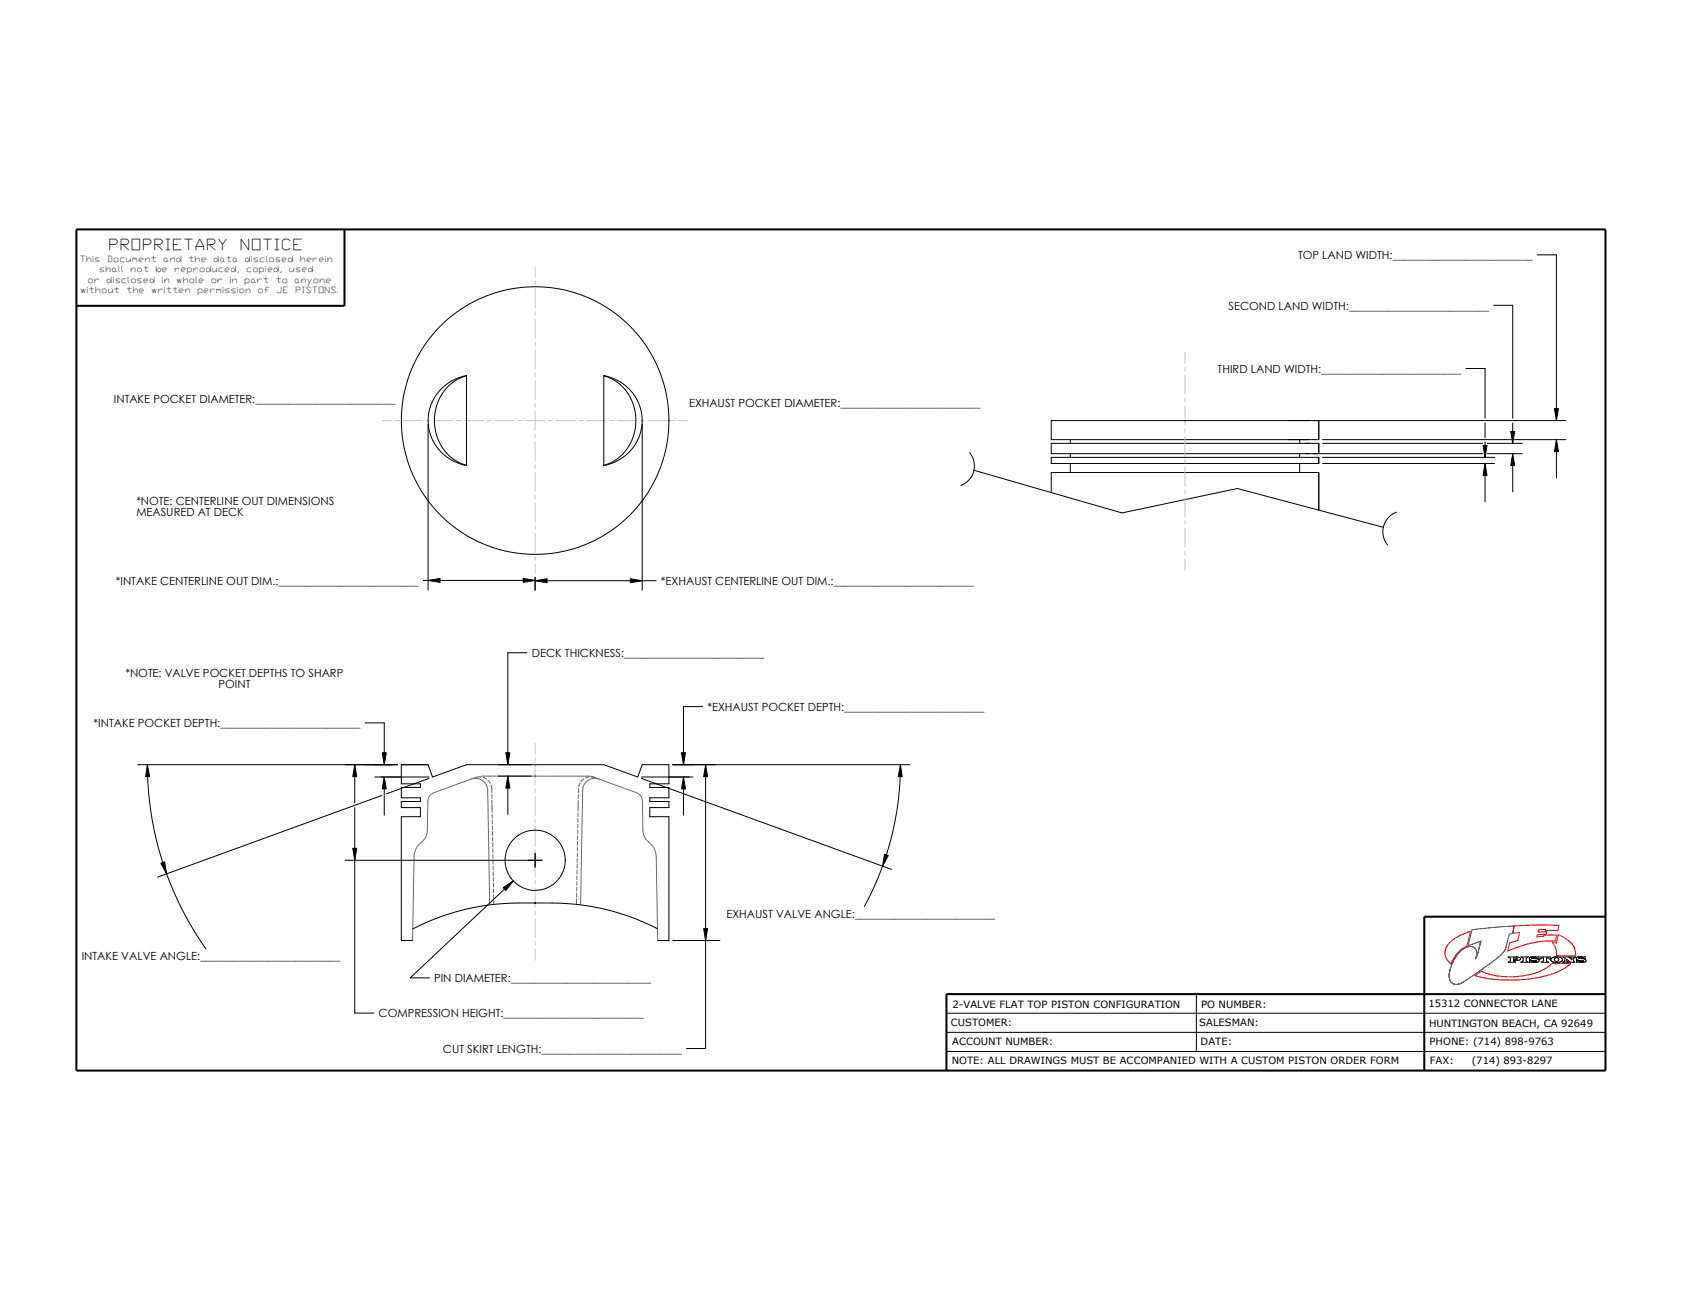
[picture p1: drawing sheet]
<svg xmlns="http://www.w3.org/2000/svg" width="559mm" height="432mm" viewBox="0 0 559 432" stroke-linecap="round" stroke-linejoin="round" font-family="sans-serif">
<g fill="none" stroke="#c4c4c4" stroke-width=".33">
<path d="M177.8 88.9v3.2M177.8 93.3v1.3M177.8 95.9v6.3M177.8 103.5v1.3M177.8 106v6.4M177.8 113.7v1.2M177.8 116.2v6.4M393.7 116.9v3.9M127 139.7h3.2M131.4 139.7h1.3M134 139.7h6.3M141.6 139.7h1.3"/>
<path d="M144.1 139.7h6.4M151.7 139.7h1.3M154.3 139.7h6.3M161.9 139.7h1.3M164.4 139.7h6.4M172.1 139.7h1.2M174.6 139.7h6.4M177.8 123.8v1.3M177.8 126.4v6.3M177.8 134v1.3M177.8 136.5v6.4M182.2 139.7h1.3"/>
<path d="M184.8 139.7h6.3M192.4 139.7h1.3M194.9 139.7h6.4M202.5 139.7h1.3M205.1 139.7h6.3M212.7 139.7h1.3M215.2 139.7h6.4M222.9 139.7h1.2M225.4 139.7h3.2M393.7 122.1v1.2M393.7 124.6v6.4M393.7 132.2v1.3"/>
<path d="M393.7 134.8v6.3M177.8 144.1v1.3M177.8 146.7v6.3M177.8 154.3v1.3M177.8 156.8v6.4M393.7 142.4v1.3M393.7 144.9v6.4M393.7 152.5v1.3M393.7 155.1v6.3M177.8 164.5v1.2M177.8 167v6.4M177.8 174.6v1.3"/>
<path d="M177.8 177.2v6.3M393.7 162.7v1.3M393.7 165.2v6.4M393.7 172.9v1.2M393.7 175.4v6.4M177.8 184.8v1.3M177.8 187.3v3.2M393.7 183v1.3M393.7 185.6v3.8M177.8 246.9v3.6M177.8 251.8v1.2M177.8 254.3v6.4"/>
<path d="M177.8 261.9v1.3M177.8 264.5v6.3M177.8 272.1v1.3M177.8 274.6v6.4M177.8 282.3v1.2M177.8 284.8v6.3M177.8 292.4v1.3M177.8 295v6.3M177.8 302.6v1.2M177.8 305.1v6.4M177.8 312.7v1.3M177.8 315.3v3.6"/>
</g>
<g fill="none" stroke="#000" stroke-width=".33">
<path d="M510.7 84.6h6.4v55.1M496.2 101.4h6.4v37.5M146.8 129a15.9 15.9 0 0 1 8.2-4.3v29.9a15.1 15.1 0 0 1-12-10.3 15.1 15.1 0 0 1 3.8-15.3zM155 124.8a15.5 15.5 0 0 0-9.7 20.4 14.3 14.3 0 0 0 9.7 9.3M200.6 124.8a15.5 15.5 0 0 1 9.7 20.4 14.3 14.3 0 0 1-9.7 9.3M200.6 124.7a15.1 15.1 0 0 1 12.7 15 15.1 15.1 0 0 1-12.7 14.9zM393.6 139.6l.2 .2M393.7 139.6v.2M393.8 139.6l-.2 .2M438.1 139.7v6.3h-88.9v-6.3h171.1M487 122.4h6.4v16.5M516.4 135.7h1.4l-.7 4z"/>
<path d="M142.2 141v55M213.4 141v55.1M322.1 150.3a6.9 6.9 0 0 1-2.8 10.9M323.6 156.2l49.1 14.2 38.4-8.1 48.5 12.9M349.2 151.9h88.9v2h-88.9zM355.6 146v1.3M355.6 150.7v1.2M355.6 153.9v3.1M431.8 146v1.3M431.8 150.7v1.2M431.8 153.9v3.1M438.1 150.7v-3.4h-88.9v3.4h143.4"/>
<path d="M439.4 151.9h57.1M439.4 153.9h57.1M439.4 147.3h53.2M439.4 146h80.9M492.7 148h1.3l-.6 3.9zM493.4 153.9l.6 4h-1.3zM493.4 140.5v4.8M493.4 146.8v5.1M493.4 153.9v12.7M494.1 150.7h11.6M494.1 147.3h11.6M501.9 143.3h1.3l-.6 4z"/>
<path d="M502.6 150.7l.6 3.9h-1.3zM502.6 140.5v4.8M502.6 146.8v.5M502.6 150.7v12.7M517.1 146l.7 4h-1.4zM517.1 146v12.7M349.2 163.6v-6.6h88.9v12.4M463.9 170.1a6.9 6.9 0 0 0-2.9 10.9M140.7 192.8h37.1M142.2 192.8l4-.7v1.3zM173.8 192.1l4 .7-4 .6zM177.8 192.9l4-.7v1.4z"/>
<path d="M177.8 191.8v4.3M177.8 192.9h40.2M209.4 192.2l4 .7-4 .7zM175.1 216.8h-6.4v37.2M233.4 234.7h-6.3v19.3M45.8 254h86.3M49 254l.7 3.9-1.3 .1zM49 254a106.1 106.1 0 0 0 19.4 61.2M117.9 254l.6 4h-1.3zM117.9 254v12.7M121.3 240.1h6.4v13.9M124.5 258.1h18"/>
<path d="M127 250h1.3l-.6 4zM127.7 258.1l.6 3.9h-1.3zM127.7 258.1v12.7M142.5 258.5l-14.1 5.2M165.5 257.8h11M168 250h1.4l-.7 4zM168.7 257.8l.7 4h-1.4zM168.7 257.8v12.7M213 258.5l83.2 30.3M213.1 258.1h17.1M223.5 254h78.8M226.4 250h1.3l-.6 4z"/>
<path d="M227.1 258.1l.6 3.9h-1.3zM227.1 258.1v12.7M234.4 254l.7 4h-1.3zM234.4 254v94.3h-6.3M299.1 254l.6 4-1.3-.1zM299.1 254a98.8 98.8 0 0 1-12 47.1M117.9 268.3v68.2h6.3M126.9 264.2l-74.5 27.1M53.4 286.7l1.3-.4 .7 3.9zM114.7 285.8h65.4M117.2 281.8h1.3l-.6 4zM167.2 294.8l3.3-2.2-2.4 3.2z"/>
<path d="M170.5 292.6l-34.2 32.2h6.3M177.8 283.5v4.5M177.8 299.9l-.1 .1M293.9 283.7l1.2 .5-1.9 3.5zM137.1 312.4h-3.8v-41.1h6.4v-3.1h-6.4v-2h6.4v-1.2h-6.4v-3.4h6.4v-1.2h-6.4v-6.4h8.9l1.5 4.1 11.3-4.1h45.6l11.3 4.1 1.5-4.1h8.8v6.4h-6.3v1.2h6.3v3.4h-6.3v1.2h6.3v2h-6.3v3.1h6.3v41.1h-3.7M177.8 300h.1M218.4 308.5a76.5 76.5 0 0 0-35-8.6 147.1 147.1 0 0 0-18.9 .5 77.1 77.1 0 0 0-27.4 8.1M223.5 312.4h15.7M233.8 308.4h1.3l-.7 4zM501.1 317.8l3.2 .1 .6 .2 .3 .4-.6 .5h-1.8l.8 .6h-2.6l.8-.4v-.9zM502.8 318.2h1l.3 .2-.3 .3h-1zM505.3 317.8h2.5l-.8 .5v.9l.7 .4h-2.5l.8-.4v-.9z"/>
<path d="M508.8 318.2v.1M508.8 318.2l1-.1 1.2 .4v-.7l-.5 .1a1.85 1.85 0 0 0-2.4 .5 3 3 0 0 0 2.4 .8M508.8 318.2h.1M508.8 318.3h.1M508.9 318.3l2 .2 .5 .6a2.29 2.29 0 0 1-2.7 .4l-.6 .2 .1-.9 .8 .5h1.5M510.5 319.2v.1M511.6 317.8h3.4l.1 .9-.8-.5h-.5v1l.7 .4h-2.5l.8-.4v-1h-.5l-.8 .5zM515.5 318.2l1.3-.4a1.71 1.71 0 0 1 2.2 1.2 2.81 2.81 0 0 1-3.8-.1zM519.2 317.8h1.8l1.2 1v-.5l-.7-.5h2.1l-.8 .5v.9l.4 .4h-1.5l-1.2-1v.6l.7 .4h-2l.7-.4v-.9zM523.7 318.1l.8-.3h2.1v.7l-.6-.3a1.23 1.23 0 0 0-1.6 .1h.2a2.91 2.91 0 0 1 2.4 .8 2.32 2.32 0 0 1-2.7 .4l-.6 .2 .1-.9 1.1 .5 1.2-.1-.3-.1a2.1 2.1 0 0 1-2.1-.7zM524.4 318.2h.1M314.4 336.6h219"/>
<path d="M397.5 330.2v19.1M314.4 349.3h219M314.4 342.9h219"/>
<circle cx="177.8" cy="139.7" r="44.4"/>
<circle cx="177.8" cy="285.7" r="10"/>
<circle cx="517.1" cy="318.7" r=".67"/>
</g>
<g fill="none" stroke="#6a6a6a" stroke-width=".33">
<path d="M156.6 258.8a4 4 0 0 1 5.4 3.7l.7 38.1M158 258.2l-.1 .1M158.6 258l-14.5 5.3a3 3 0 0 0-1.9 2.8l-.2 9.7a4.7 4.7 0 0 1-1.9 3.9M159.9 258.1h-1.3M160 257.8h36l15.4 5.5a3 3 0 0 1 2 2.8l.2 9.7a5.2 5.2 0 0 0 2.4 4.3l1.3 1.8 .7 2 .5 28.5M160.5 258.2l1.1 .6M162.1 259.2l.8 1M177.8 257.9h.1M177.8 257.7l-.1 .2M194 258.7l-.9 .9M195.8 258.1l-1.3 .3M196.4 258l1.3 .3"/>
<path d="M199 258.8a4 4 0 0 0-5.4 3.7l-.7 37.9M140.1 279.7a6.3 6.3 0 0 0-2.5 4.9l-.5 27.8M163.2 260.8l.2 2.5M163.4 263.9v1.3M163.4 265.8v1.3M163.5 267.4v2.5M163.5 270.5v1.3M163.6 272.4v1.3M163.6 274.3v1.3M163.6 276.2v1.3M163.7 278.1v1.3M191.9 279.5v1.3"/>
<path d="M191.9 277.6v1.3M191.9 275.7v1.2M192 273.8v1.2M192 271.9v1.2M192 270v1.2M192.1 265.8l-.1 3.5M192.2 263.9l-.1 1.3M192.2 261.9v1.4M192.7 260.1l-.4 1.2M163.7 280v1.3M163.7 281.9v1.3M163.7 283.8l.1 1.3"/>
<path d="M163.8 285.8v1.2M163.8 287.7l.1 1.2M163.9 289.6v1.2M163.9 291.5v1.2M163.9 293.4l.1 1.2M164 295.3v1.2M164 297.2v1.3M164 299.1v1.3M191.5 298.5v1.9M191.6 296.6v1.3M191.6 294.7v1.3M191.6 292.8v1.3"/>
<path d="M191.7 290.9l-.1 1.3M191.7 289v1.3M191.7 287.1v1.3M191.8 285.2l-.1 1.3M191.8 283.3v1.3M191.8 281.4v1.3"/>
</g>
<path d="M25.4 76.2h508v279.4h-508zM114.4 76.2v25.4h-89M533.4 304.5h-60.2v51.1M533.4 330.2h-219v25.4" fill="none" stroke="#000" stroke-width=".68" stroke-linecap="butt"/>
<path d="M177.7 254h.2M177.8 254.1h.1M177.8 253.9l-.1 .2M481.7 313.1l3.1-2.2 3.8-1.5-1.3 4.9-.9 .4a11 11 0 0 0-4.3 5.5 4.4 4.4 0 0 1-2-4.4l.5-1.3zM503.1 307.6l7.2-.3 7.6 .1-.4 1.7-4.1-.1v-.3l-2.2 .1-.2 .8 2.9-.2-.2 .9-3 .2-.1 .7 .8-.1a1.2 1.2 0 0 0 1.6-.5l4.2 .1-.5 2-3.5-.1-3.3 .4-3.9 1-5.1 1.9 .6-2.7 2.8-.8 .6-2.7-2.3 .3zM517.7 310.4l1.2 .6a6.4 6.4 0 0 1 4.4 6.1v.3l-1.9 .2-2.6-.2-.1 .3-1.7-.4a4 4 0 0 0-.5-3l-.8-1.3 1.3 .2zM490 324.1l2.2-1.5 2.5 1 3 .6 3.1 .2 4.3-.1 3.1-.6 2.8-.8 2.1-1 1.8-1.2a1.67 1.67 0 0 1 2-.6l1.8-.2 2.5 .1 .2-.2 .4 .2-2.3 1.8-3.3 1.5-3.9 1.1-4 .7-4.3 .4h-5.2l-5-.5z" fill="none" stroke="#f00" stroke-width=".33"/>
<g fill="none" stroke="#0000e1" stroke-width=".33">
<path d="M487.9 314.5a10.4 10.4 0 0 0-6.1 7.3M487.9 314.5h.1M487.9 314.5a1.99 1.99 0 0 1 2.7 1.8l-.4 2.2M489.1 308.8l13.9-1.2-.5 2.4-1.1 .3-1.1 4.3M489.1 308.8l-1.4 5.3 4.3-1.5M490.2 318.5h.1M492 312.6l-1.1 4.4-.7 1.5M492 312.6l-1 3.9M492 312.6l-1 .4M500.3 314.6a14 14 0 0 1-5.7 5.8l-8.7 5.9-1.7 .7a2.28 2.28 0 0 1-2.7-1.9l-.1-1.3 .4-1.8M500.3 314.6h.1M481.5 323.5v.1"/>
<path d="M481.6 322.7v.1M481.8 322h.1M481.8 321.9v.1M481.8 321.8v.1M485.7 326.5h-.1"/>
</g>
<g fill="#000">
<path d="M516.4 135.7h1.4l-.7 4zM492.7 148h1.3l-.6 3.9zM493.4 153.9l.6 4h-1.3zM502.6 150.7l.6 3.9h-1.3zM501.9 143.3h1.3l-.6 4zM517.1 146l.7 4h-1.4zM142.2 192.8l4-.7v1.3zM173.8 192.1l4 .7-4 .6zM177.8 192.9l4-.7v1.4zM209.4 192.2l4 .7-4 .7zM49 254l.7 3.9-1.3 .1zM117.9 254l.6 4h-1.3z"/>
<path d="M127.7 258.1l.6 3.9h-1.3zM127 250h1.3l-.6 4zM168 250h1.4l-.7 4zM168.7 257.8l.7 4h-1.4zM227.1 258.1l.6 3.9h-1.3zM226.4 250h1.3l-.6 4zM234.4 254l.7 4h-1.3zM299.1 254l.6 4-1.3-.1zM53.4 286.7l1.3-.4 .7 3.9zM117.2 281.8h1.3l-.6 4zM167.2 294.8l3.3-2.2-2.4 3.2zM293.9 283.7l1.2 .5-1.9 3.5z"/>
<path d="M233.8 308.4h1.3l-.7 4z"/>
</g>
<g font-size="5">
<text x="36.5" y="83.2">PROPRIETARY</text>
<text x="80.2" y="83.2">NOTICE</text>
</g>
<g font-size="3.7">
<text x="431.2" y="86.1">TOP LAND WIDTH:_________________________</text>
<text x="408.1" y="102.8">SECOND LAND WIDTH:_________________________</text>
<text x="404.5" y="123.8">THIRD LAND WIDTH:_________________________</text>
<text x="37.8" y="133.9">INTAKE POCKET DIAMETER:_________________________</text>
<text x="228.9" y="135.3">EXHAUST POCKET DIAMETER:_________________________</text>
<text x="45.3" y="167.9">*NOTE: CENTERLINE OUT DIMENSIONS</text>
<text x="45.3" y="171.5">MEASURED AT DECK</text>
<text x="38.4" y="194.2">*INTAKE CENTERLINE OUT DIM.:_________________________</text>
<text x="219.6" y="194.3">*EXHAUST CENTERLINE OUT DIM.:_________________________</text>
<text x="176.7" y="218.3">DECK THICKNESS:_________________________</text>
<text x="41.7" y="224.9">*NOTE: VALVE POCKET DEPTHS TO SHARP</text>
<text x="72.6" y="228.4">POINT</text>
<text x="235" y="236.1">*EXHAUST POCKET DEPTH:_________________________</text>
<text x="31.1" y="241.5">*INTAKE POCKET DEPTH:_________________________</text>
<text x="241.3" y="304.8">EXHAUST VALVE ANGLE:_________________________</text>
<text x="27.1" y="318.9">INTAKE VALVE ANGLE:_________________________</text>
<text x="144.2" y="326.2">PIN DIAMETER:_________________________</text>
<text x="125.8" y="337.9">COMPRESSION HEIGHT:_________________________</text>
<text x="147.2" y="349.7">CUT SKIRT LENGTH:_________________________</text>
</g>
<g font-size="3.3">
<text x="316.5" y="334.8">2-VALVE FLAT TOP PISTON CONFIGURATION</text>
<text x="399" y="334.8">PO NUMBER:</text>
<text x="474.6" y="334.6">15312 CONNECTOR LANE</text>
<text x="315.9" y="340.8">CUSTOMER:</text>
<text x="398.4" y="340.8">SALESMAN:</text>
<text x="474.8" y="341">HUNTINGTON BEACH, CA 92649</text>
<text x="316.3" y="347.2">ACCOUNT NUMBER:</text>
<text x="398.9" y="347.2">DATE:</text>
<text x="475" y="347.2">PHONE: (714) 898-9763</text>
<text x="316.2" y="353.4">NOTE: ALL DRAWINGS MUST BE ACCOMPANIED WITH A CUSTOM PISTON ORDER FORM</text>
<text x="475.1" y="353.4">FAX:</text>
<text x="488.9" y="353.4">(714) 893-8297</text>
</g>
<g font-size="2.8">
<text x="26.8" y="87">This</text>
<text x="35.8" y="87">Document</text>
<text x="54.5" y="87">and</text>
<text x="62.9" y="87">the</text>
<text x="71.2" y="87">data</text>
<text x="81.6" y="87">disclosed</text>
<text x="99.9" y="87">herein</text>
<text x="29.4" y="93.9">or</text>
<text x="33.2" y="90.4">shall</text>
<text x="35.6" y="93.9">disclosed</text>
<text x="43.6" y="90.4">not</text>
<text x="51.9" y="90.4">be</text>
<text x="54" y="93.9">in</text>
<text x="58.2" y="90.4">reproduced,</text>
<text x="58.9" y="93.9">whole</text>
<text x="70.3" y="93.9">or</text>
<text x="76.6" y="93.9">in</text>
<text x="81.4" y="93.9">part</text>
<text x="82.1" y="90.4">copied,</text>
<text x="91.8" y="93.9">to</text>
<text x="96.3" y="90.4">used</text>
<text x="98.1" y="93.9">anyone</text>
<text x="27" y="97.3">without</text>
<text x="42.2" y="97.3">the</text>
<text x="50.5" y="97.3">written</text>
<text x="65.8" y="97.3">permission</text>
<text x="85.9" y="97.3">of</text>
<text x="92.1" y="97.3">JE</text>
<text x="98.4" y="97.3">PISTONS.</text>
</g>
</svg>
